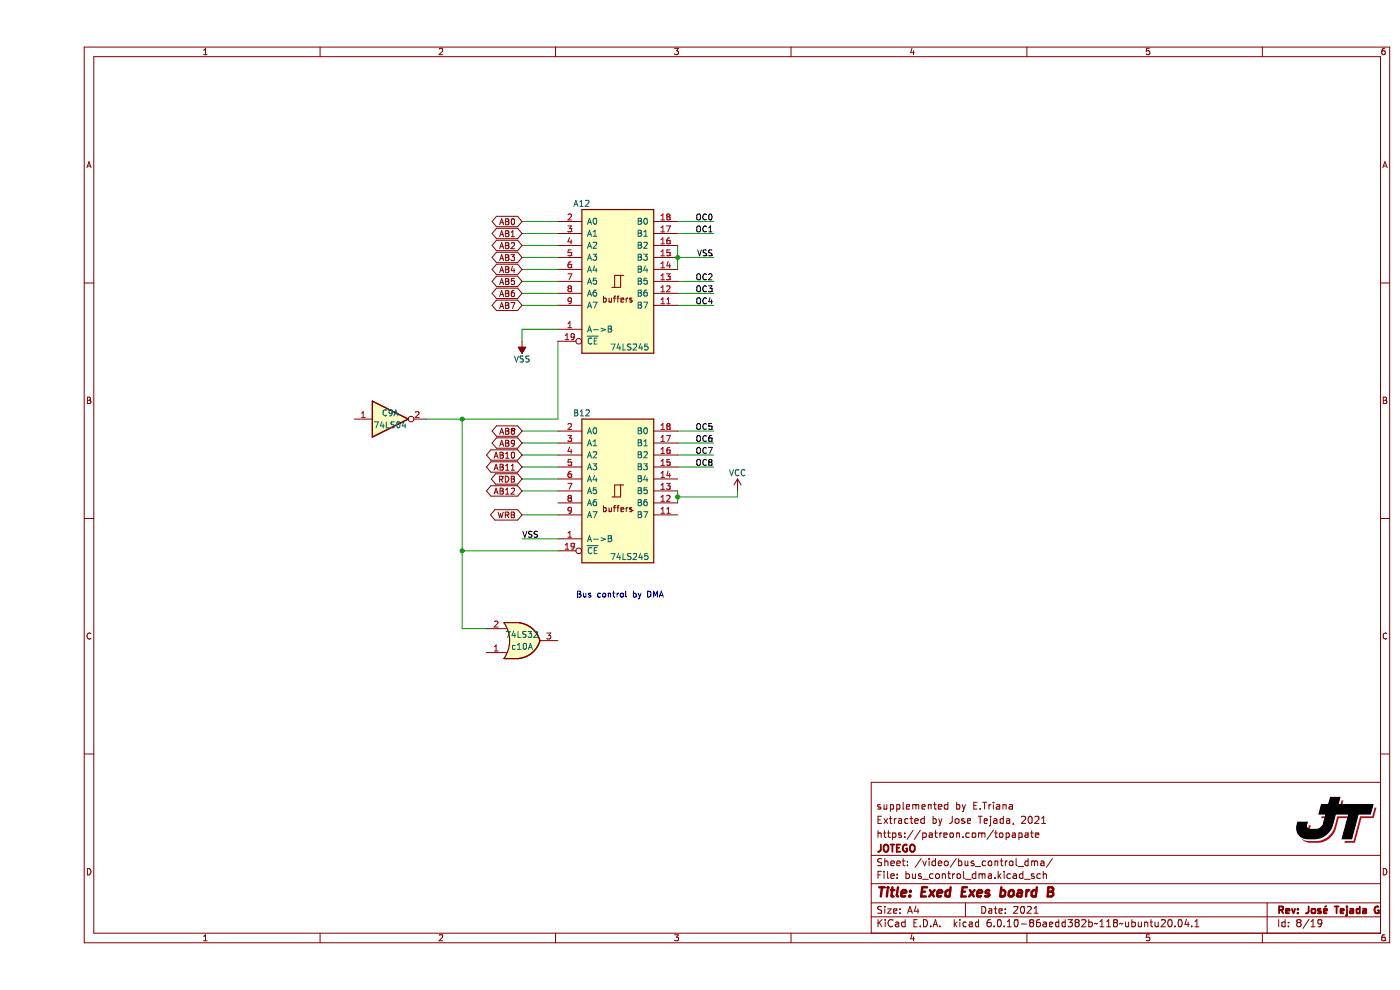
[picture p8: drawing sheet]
(kicad_sch (version 20211123) (generator eeschema)

 (paper "A4")

 (title_block
  (title "Exed Exes board B")
  (date "2021")
  (rev "José Tejada G")
  (company "JOTEGO")
  (comment 1 "https://patreon.com/topapate")
  (comment 2 "Extracted by Jose Tejada, 2021")
  (comment 3 "supplemented by E.Triana"))

 (lib_symbols
  (symbol "jt74:74LS04" (pin_names (offset 1.016)) (in_bom yes) (on_board yes)
   (property "Reference" "U" (id 0) (at 0 1.27 0) (effects (font (size 1.27 1.27))))
   (property "Value" "74LS04" (id 1) (at 0 -1.27 0) (effects (font (size 1.27 1.27))))
   (property "Footprint" "" (id 2) (at 0 0 0) (effects (font (size 1.27 1.27)) hide))
   (property "Datasheet" "http://www.ti.com/lit/gpn/sn74LS04" (id 3) (at 0 0 0) (effects (font (size 1.27 1.27)) hide))
   (property "ki_locked" "" (id 4) (at 0 0 0) (effects (font (size 1.27 1.27))))
   (symbol "74LS04_1_0"
    (polyline (pts (xy -3.81 3.81) (xy -3.81 -3.81) (xy 3.81 0) (xy -3.81 3.81)) (stroke (width 0.254) (type default) (color 0 0 0 0)) (fill (type background)))
    (pin input line (at -7.62 0 0) (length 3.81) (name "~" (effects (font (size 1.27 1.27)))) (number "1" (effects (font (size 1.27 1.27)))))
    (pin output inverted (at 7.62 0 180) (length 3.81) (name "~" (effects (font (size 1.27 1.27)))) (number "2" (effects (font (size 1.27 1.27))))))
   (symbol "74LS04_2_0"
    (polyline (pts (xy -3.81 3.81) (xy -3.81 -3.81) (xy 3.81 0) (xy -3.81 3.81)) (stroke (width 0.254) (type default) (color 0 0 0 0)) (fill (type background)))
    (pin input line (at -7.62 0 0) (length 3.81) (name "~" (effects (font (size 1.27 1.27)))) (number "3" (effects (font (size 1.27 1.27)))))
    (pin output inverted (at 7.62 0 180) (length 3.81) (name "~" (effects (font (size 1.27 1.27)))) (number "4" (effects (font (size 1.27 1.27))))))
   (symbol "74LS04_3_0"
    (polyline (pts (xy -3.81 3.81) (xy -3.81 -3.81) (xy 3.81 0) (xy -3.81 3.81)) (stroke (width 0.254) (type default) (color 0 0 0 0)) (fill (type background)))
    (pin input line (at -7.62 0 0) (length 3.81) (name "~" (effects (font (size 1.27 1.27)))) (number "5" (effects (font (size 1.27 1.27)))))
    (pin output inverted (at 7.62 0 180) (length 3.81) (name "~" (effects (font (size 1.27 1.27)))) (number "6" (effects (font (size 1.27 1.27))))))
   (symbol "74LS04_4_0"
    (polyline (pts (xy -3.81 3.81) (xy -3.81 -3.81) (xy 3.81 0) (xy -3.81 3.81)) (stroke (width 0.254) (type default) (color 0 0 0 0)) (fill (type background)))
    (pin output inverted (at 7.62 0 180) (length 3.81) (name "~" (effects (font (size 1.27 1.27)))) (number "8" (effects (font (size 1.27 1.27)))))
    (pin input line (at -7.62 0 0) (length 3.81) (name "~" (effects (font (size 1.27 1.27)))) (number "9" (effects (font (size 1.27 1.27))))))
   (symbol "74LS04_5_0"
    (polyline (pts (xy -3.81 3.81) (xy -3.81 -3.81) (xy 3.81 0) (xy -3.81 3.81)) (stroke (width 0.254) (type default) (color 0 0 0 0)) (fill (type background)))
    (pin output inverted (at 7.62 0 180) (length 3.81) (name "~" (effects (font (size 1.27 1.27)))) (number "10" (effects (font (size 1.27 1.27)))))
    (pin input line (at -7.62 0 0) (length 3.81) (name "~" (effects (font (size 1.27 1.27)))) (number "11" (effects (font (size 1.27 1.27))))))
   (symbol "74LS04_6_0"
    (polyline (pts (xy -3.81 3.81) (xy -3.81 -3.81) (xy 3.81 0) (xy -3.81 3.81)) (stroke (width 0.254) (type default) (color 0 0 0 0)) (fill (type background)))
    (pin output inverted (at 7.62 0 180) (length 3.81) (name "~" (effects (font (size 1.27 1.27)))) (number "12" (effects (font (size 1.27 1.27)))))
    (pin input line (at -7.62 0 0) (length 3.81) (name "~" (effects (font (size 1.27 1.27)))) (number "13" (effects (font (size 1.27 1.27))))))
   (symbol "74LS04_7_0"
    (pin power_in line (at 0 7.62 270) (length 5.08) hide (name "VCC" (effects (font (size 1.27 1.27)))) (number "14" (effects (font (size 1.27 1.27)))))
    (pin power_in line (at 0 -7.62 90) (length 5.08) hide (name "VSS" (effects (font (size 1.27 1.27)))) (number "7" (effects (font (size 1.27 1.27))))))
   (symbol "74LS04_7_1"
    (rectangle (start -5.08 7.62) (end 5.08 -7.62) (stroke (width 0.254) (type default) (color 0 0 0 0)) (fill (type background)))))
  (symbol "jt74:74LS245" (pin_names (offset 1.016)) (in_bom yes) (on_board yes)
   (property "Reference" "U" (id 0) (at -7.62 16.51 0) (effects (font (size 1.27 1.27))))
   (property "Value" "74LS245" (id 1) (at 2.54 -13.97 0) (effects (font (size 1.27 1.27))))
   (property "Footprint" "" (id 2) (at 0 0 0) (effects (font (size 1.27 1.27)) hide))
   (property "Datasheet" "http://www.ti.com/lit/gpn/sn74LS245" (id 3) (at 0 0 0) (effects (font (size 1.27 1.27)) hide))
   (property "ki_locked" "" (id 4) (at 0 0 0) (effects (font (size 1.27 1.27))))
   (symbol "74LS245_0_0"
    (text "buffers" (at 0 -3.81 0) (effects (font (size 1.27 1.27)))))
   (symbol "74LS245_1_0"
    (polyline (pts (xy -0.635 -1.27) (xy -0.635 1.27) (xy 0.635 1.27)) (stroke (width 0) (type default) (color 0 0 0 0)) (fill (type none)))
    (polyline (pts (xy -1.27 -1.27) (xy 0.635 -1.27) (xy 0.635 1.27) (xy 1.27 1.27)) (stroke (width 0) (type default) (color 0 0 0 0)) (fill (type none)))
    (pin input line (at -12.7 -10.16 0) (length 5.08) (name "A->B" (effects (font (size 1.27 1.27)))) (number "1" (effects (font (size 1.27 1.27)))))
    (pin tri_state line (at 12.7 -5.08 180) (length 5.08) (name "B7" (effects (font (size 1.27 1.27)))) (number "11" (effects (font (size 1.27 1.27)))))
    (pin tri_state line (at 12.7 -2.54 180) (length 5.08) (name "B6" (effects (font (size 1.27 1.27)))) (number "12" (effects (font (size 1.27 1.27)))))
    (pin tri_state line (at 12.7 0 180) (length 5.08) (name "B5" (effects (font (size 1.27 1.27)))) (number "13" (effects (font (size 1.27 1.27)))))
    (pin tri_state line (at 12.7 2.54 180) (length 5.08) (name "B4" (effects (font (size 1.27 1.27)))) (number "14" (effects (font (size 1.27 1.27)))))
    (pin tri_state line (at 12.7 5.08 180) (length 5.08) (name "B3" (effects (font (size 1.27 1.27)))) (number "15" (effects (font (size 1.27 1.27)))))
    (pin tri_state line (at 12.7 7.62 180) (length 5.08) (name "B2" (effects (font (size 1.27 1.27)))) (number "16" (effects (font (size 1.27 1.27)))))
    (pin tri_state line (at 12.7 10.16 180) (length 5.08) (name "B1" (effects (font (size 1.27 1.27)))) (number "17" (effects (font (size 1.27 1.27)))))
    (pin tri_state line (at 12.7 12.7 180) (length 5.08) (name "B0" (effects (font (size 1.27 1.27)))) (number "18" (effects (font (size 1.27 1.27)))))
    (pin input inverted (at -12.7 -12.7 0) (length 5.08) (name "~{CE}" (effects (font (size 1.27 1.27)))) (number "19" (effects (font (size 1.27 1.27)))))
    (pin tri_state line (at -12.7 12.7 0) (length 5.08) (name "A0" (effects (font (size 1.27 1.27)))) (number "2" (effects (font (size 1.27 1.27)))))
    (pin tri_state line (at -12.7 10.16 0) (length 5.08) (name "A1" (effects (font (size 1.27 1.27)))) (number "3" (effects (font (size 1.27 1.27)))))
    (pin tri_state line (at -12.7 7.62 0) (length 5.08) (name "A2" (effects (font (size 1.27 1.27)))) (number "4" (effects (font (size 1.27 1.27)))))
    (pin tri_state line (at -12.7 5.08 0) (length 5.08) (name "A3" (effects (font (size 1.27 1.27)))) (number "5" (effects (font (size 1.27 1.27)))))
    (pin tri_state line (at -12.7 2.54 0) (length 5.08) (name "A4" (effects (font (size 1.27 1.27)))) (number "6" (effects (font (size 1.27 1.27)))))
    (pin tri_state line (at -12.7 0 0) (length 5.08) (name "A5" (effects (font (size 1.27 1.27)))) (number "7" (effects (font (size 1.27 1.27)))))
    (pin tri_state line (at -12.7 -2.54 0) (length 5.08) (name "A6" (effects (font (size 1.27 1.27)))) (number "8" (effects (font (size 1.27 1.27)))))
    (pin tri_state line (at -12.7 -5.08 0) (length 5.08) (name "A7" (effects (font (size 1.27 1.27)))) (number "9" (effects (font (size 1.27 1.27))))))
   (symbol "74LS245_1_1"
    (rectangle (start -7.62 15.24) (end 7.62 -15.24) (stroke (width 0.254) (type default) (color 0 0 0 0)) (fill (type background)))))
  (symbol "jt74:74LS32" (pin_names (offset 1.016)) (in_bom yes) (on_board yes)
   (property "Reference" "U" (id 0) (at 0 1.27 0) (effects (font (size 1.27 1.27))))
   (property "Value" "74LS32" (id 1) (at 0 -1.27 0) (effects (font (size 1.27 1.27))))
   (property "Footprint" "" (id 2) (at 0 0 0) (effects (font (size 1.27 1.27)) hide))
   (property "Datasheet" "http://www.ti.com/lit/gpn/sn74LS32" (id 3) (at 0 0 0) (effects (font (size 1.27 1.27)) hide))
   (property "ki_locked" "" (id 4) (at 0 0 0) (effects (font (size 1.27 1.27))))
   (symbol "74LS32_1_1"
    (arc (start -3.81 -3.81) (mid -2.589 0) (end -3.81 3.81) (stroke (width 0.254) (type default) (color 0 0 0 0)) (fill (type none)))
    (arc (start -0.6096 -3.81) (mid 2.1842 -2.5851) (end 3.81 0) (stroke (width 0.254) (type default) (color 0 0 0 0)) (fill (type background)))
    (polyline (pts (xy -3.81 -3.81) (xy -0.635 -3.81)) (stroke (width 0.254) (type default) (color 0 0 0 0)) (fill (type background)))
    (polyline (pts (xy -3.81 3.81) (xy -0.635 3.81)) (stroke (width 0.254) (type default) (color 0 0 0 0)) (fill (type background)))
    (polyline (pts (xy -0.635 3.81) (xy -3.81 3.81) (xy -3.81 3.81) (xy -3.556 3.4036) (xy -3.0226 2.2606) (xy -2.6924 1.0414) (xy -2.6162 -0.254) (xy -2.7686 -1.4986) (xy -3.175 -2.7178) (xy -3.81 -3.81) (xy -3.81 -3.81) (xy -0.635 -3.81)) (stroke (width -25.4) (type default) (color 0 0 0 0)) (fill (type background)))
    (arc (start 3.81 0) (mid 2.1915 2.5936) (end -0.6096 3.81) (stroke (width 0.254) (type default) (color 0 0 0 0)) (fill (type background)))
    (pin input line (at -7.62 2.54 0) (length 4.318) (name "~" (effects (font (size 1.27 1.27)))) (number "1" (effects (font (size 1.27 1.27)))))
    (pin input line (at -7.62 -2.54 0) (length 4.318) (name "~" (effects (font (size 1.27 1.27)))) (number "2" (effects (font (size 1.27 1.27)))))
    (pin output line (at 7.62 0 180) (length 3.81) (name "~" (effects (font (size 1.27 1.27)))) (number "3" (effects (font (size 1.27 1.27))))))
   (symbol "74LS32_1_2"
    (arc (start 0 -3.81) (mid 3.81 0) (end 0 3.81) (stroke (width 0.254) (type default) (color 0 0 0 0)) (fill (type background)))
    (polyline (pts (xy 0 3.81) (xy -3.81 3.81) (xy -3.81 -3.81) (xy 0 -3.81)) (stroke (width 0.254) (type default) (color 0 0 0 0)) (fill (type background)))
    (pin input inverted (at -7.62 2.54 0) (length 3.81) (name "~" (effects (font (size 1.27 1.27)))) (number "1" (effects (font (size 1.27 1.27)))))
    (pin input inverted (at -7.62 -2.54 0) (length 3.81) (name "~" (effects (font (size 1.27 1.27)))) (number "2" (effects (font (size 1.27 1.27)))))
    (pin output inverted (at 7.62 0 180) (length 3.81) (name "~" (effects (font (size 1.27 1.27)))) (number "3" (effects (font (size 1.27 1.27))))))
   (symbol "74LS32_2_1"
    (arc (start -3.81 -3.81) (mid -2.589 0) (end -3.81 3.81) (stroke (width 0.254) (type default) (color 0 0 0 0)) (fill (type none)))
    (arc (start -0.6096 -3.81) (mid 2.1842 -2.5851) (end 3.81 0) (stroke (width 0.254) (type default) (color 0 0 0 0)) (fill (type background)))
    (polyline (pts (xy -3.81 -3.81) (xy -0.635 -3.81)) (stroke (width 0.254) (type default) (color 0 0 0 0)) (fill (type background)))
    (polyline (pts (xy -3.81 3.81) (xy -0.635 3.81)) (stroke (width 0.254) (type default) (color 0 0 0 0)) (fill (type background)))
    (polyline (pts (xy -0.635 3.81) (xy -3.81 3.81) (xy -3.81 3.81) (xy -3.556 3.4036) (xy -3.0226 2.2606) (xy -2.6924 1.0414) (xy -2.6162 -0.254) (xy -2.7686 -1.4986) (xy -3.175 -2.7178) (xy -3.81 -3.81) (xy -3.81 -3.81) (xy -0.635 -3.81)) (stroke (width -25.4) (type default) (color 0 0 0 0)) (fill (type background)))
    (arc (start 3.81 0) (mid 2.1915 2.5936) (end -0.6096 3.81) (stroke (width 0.254) (type default) (color 0 0 0 0)) (fill (type background)))
    (pin input line (at -7.62 2.54 0) (length 4.318) (name "~" (effects (font (size 1.27 1.27)))) (number "4" (effects (font (size 1.27 1.27)))))
    (pin input line (at -7.62 -2.54 0) (length 4.318) (name "~" (effects (font (size 1.27 1.27)))) (number "5" (effects (font (size 1.27 1.27)))))
    (pin output line (at 7.62 0 180) (length 3.81) (name "~" (effects (font (size 1.27 1.27)))) (number "6" (effects (font (size 1.27 1.27))))))
   (symbol "74LS32_2_2"
    (arc (start 0 -3.81) (mid 3.81 0) (end 0 3.81) (stroke (width 0.254) (type default) (color 0 0 0 0)) (fill (type background)))
    (polyline (pts (xy 0 3.81) (xy -3.81 3.81) (xy -3.81 -3.81) (xy 0 -3.81)) (stroke (width 0.254) (type default) (color 0 0 0 0)) (fill (type background)))
    (pin input inverted (at -7.62 2.54 0) (length 3.81) (name "~" (effects (font (size 1.27 1.27)))) (number "4" (effects (font (size 1.27 1.27)))))
    (pin input inverted (at -7.62 -2.54 0) (length 3.81) (name "~" (effects (font (size 1.27 1.27)))) (number "5" (effects (font (size 1.27 1.27)))))
    (pin output inverted (at 7.62 0 180) (length 3.81) (name "~" (effects (font (size 1.27 1.27)))) (number "6" (effects (font (size 1.27 1.27))))))
   (symbol "74LS32_3_1"
    (arc (start -3.81 -3.81) (mid -2.589 0) (end -3.81 3.81) (stroke (width 0.254) (type default) (color 0 0 0 0)) (fill (type none)))
    (arc (start -0.6096 -3.81) (mid 2.1842 -2.5851) (end 3.81 0) (stroke (width 0.254) (type default) (color 0 0 0 0)) (fill (type background)))
    (polyline (pts (xy -3.81 -3.81) (xy -0.635 -3.81)) (stroke (width 0.254) (type default) (color 0 0 0 0)) (fill (type background)))
    (polyline (pts (xy -3.81 3.81) (xy -0.635 3.81)) (stroke (width 0.254) (type default) (color 0 0 0 0)) (fill (type background)))
    (polyline (pts (xy -0.635 3.81) (xy -3.81 3.81) (xy -3.81 3.81) (xy -3.556 3.4036) (xy -3.0226 2.2606) (xy -2.6924 1.0414) (xy -2.6162 -0.254) (xy -2.7686 -1.4986) (xy -3.175 -2.7178) (xy -3.81 -3.81) (xy -3.81 -3.81) (xy -0.635 -3.81)) (stroke (width -25.4) (type default) (color 0 0 0 0)) (fill (type background)))
    (arc (start 3.81 0) (mid 2.1915 2.5936) (end -0.6096 3.81) (stroke (width 0.254) (type default) (color 0 0 0 0)) (fill (type background)))
    (pin input line (at -7.62 -2.54 0) (length 4.318) (name "~" (effects (font (size 1.27 1.27)))) (number "10" (effects (font (size 1.27 1.27)))))
    (pin output line (at 7.62 0 180) (length 3.81) (name "~" (effects (font (size 1.27 1.27)))) (number "8" (effects (font (size 1.27 1.27)))))
    (pin input line (at -7.62 2.54 0) (length 4.318) (name "~" (effects (font (size 1.27 1.27)))) (number "9" (effects (font (size 1.27 1.27))))))
   (symbol "74LS32_3_2"
    (arc (start 0 -3.81) (mid 3.81 0) (end 0 3.81) (stroke (width 0.254) (type default) (color 0 0 0 0)) (fill (type background)))
    (polyline (pts (xy 0 3.81) (xy -3.81 3.81) (xy -3.81 -3.81) (xy 0 -3.81)) (stroke (width 0.254) (type default) (color 0 0 0 0)) (fill (type background)))
    (pin input inverted (at -7.62 -2.54 0) (length 3.81) (name "~" (effects (font (size 1.27 1.27)))) (number "10" (effects (font (size 1.27 1.27)))))
    (pin output inverted (at 7.62 0 180) (length 3.81) (name "~" (effects (font (size 1.27 1.27)))) (number "8" (effects (font (size 1.27 1.27)))))
    (pin input inverted (at -7.62 2.54 0) (length 3.81) (name "~" (effects (font (size 1.27 1.27)))) (number "9" (effects (font (size 1.27 1.27))))))
   (symbol "74LS32_4_1"
    (arc (start -3.81 -3.81) (mid -2.589 0) (end -3.81 3.81) (stroke (width 0.254) (type default) (color 0 0 0 0)) (fill (type none)))
    (arc (start -0.6096 -3.81) (mid 2.1842 -2.5851) (end 3.81 0) (stroke (width 0.254) (type default) (color 0 0 0 0)) (fill (type background)))
    (polyline (pts (xy -3.81 -3.81) (xy -0.635 -3.81)) (stroke (width 0.254) (type default) (color 0 0 0 0)) (fill (type background)))
    (polyline (pts (xy -3.81 3.81) (xy -0.635 3.81)) (stroke (width 0.254) (type default) (color 0 0 0 0)) (fill (type background)))
    (polyline (pts (xy -0.635 3.81) (xy -3.81 3.81) (xy -3.81 3.81) (xy -3.556 3.4036) (xy -3.0226 2.2606) (xy -2.6924 1.0414) (xy -2.6162 -0.254) (xy -2.7686 -1.4986) (xy -3.175 -2.7178) (xy -3.81 -3.81) (xy -3.81 -3.81) (xy -0.635 -3.81)) (stroke (width -25.4) (type default) (color 0 0 0 0)) (fill (type background)))
    (arc (start 3.81 0) (mid 2.1915 2.5936) (end -0.6096 3.81) (stroke (width 0.254) (type default) (color 0 0 0 0)) (fill (type background)))
    (pin output line (at 7.62 0 180) (length 3.81) (name "~" (effects (font (size 1.27 1.27)))) (number "11" (effects (font (size 1.27 1.27)))))
    (pin input line (at -7.62 2.54 0) (length 4.318) (name "~" (effects (font (size 1.27 1.27)))) (number "12" (effects (font (size 1.27 1.27)))))
    (pin input line (at -7.62 -2.54 0) (length 4.318) (name "~" (effects (font (size 1.27 1.27)))) (number "13" (effects (font (size 1.27 1.27))))))
   (symbol "74LS32_4_2"
    (arc (start 0 -3.81) (mid 3.81 0) (end 0 3.81) (stroke (width 0.254) (type default) (color 0 0 0 0)) (fill (type background)))
    (polyline (pts (xy 0 3.81) (xy -3.81 3.81) (xy -3.81 -3.81) (xy 0 -3.81)) (stroke (width 0.254) (type default) (color 0 0 0 0)) (fill (type background)))
    (pin output inverted (at 7.62 0 180) (length 3.81) (name "~" (effects (font (size 1.27 1.27)))) (number "11" (effects (font (size 1.27 1.27)))))
    (pin input inverted (at -7.62 2.54 0) (length 3.81) (name "~" (effects (font (size 1.27 1.27)))) (number "12" (effects (font (size 1.27 1.27)))))
    (pin input inverted (at -7.62 -2.54 0) (length 3.81) (name "~" (effects (font (size 1.27 1.27)))) (number "13" (effects (font (size 1.27 1.27))))))
   (symbol "74LS32_5_0"
    (pin power_in line (at 0 7.62 270) (length 5.08) hide (name "VCC" (effects (font (size 1.27 1.27)))) (number "14" (effects (font (size 1.27 1.27)))))
    (pin power_in line (at 0 -7.62 90) (length 5.08) hide (name "VSS" (effects (font (size 1.27 1.27)))) (number "7" (effects (font (size 1.27 1.27))))))
   (symbol "74LS32_5_1"
    (rectangle (start -5.08 7.62) (end 5.08 -7.62) (stroke (width 0.254) (type default) (color 0 0 0 0)) (fill (type background)))))
  (symbol "power:VCC" (power) (pin_names (offset 0)) (in_bom yes) (on_board yes)
   (property "Reference" "#PWR" (id 0) (at 0 -3.81 0) (effects (font (size 1.27 1.27)) hide))
   (property "Value" "VCC" (id 1) (at 0 3.81 0) (effects (font (size 1.27 1.27))))
   (property "Footprint" "" (id 2) (at 0 0 0) (effects (font (size 1.27 1.27)) hide))
   (property "Datasheet" "" (id 3) (at 0 0 0) (effects (font (size 1.27 1.27)) hide))
   (symbol "VCC_0_1"
    (polyline (pts (xy -0.762 1.27) (xy 0 2.54)) (stroke (width 0) (type default) (color 0 0 0 0)) (fill (type none)))
    (polyline (pts (xy 0 0) (xy 0 2.54)) (stroke (width 0) (type default) (color 0 0 0 0)) (fill (type none)))
    (polyline (pts (xy 0 2.54) (xy 0.762 1.27)) (stroke (width 0) (type default) (color 0 0 0 0)) (fill (type none))))
   (symbol "VCC_1_1"
    (pin power_in line (at 0 0 90) (length 0) hide (name "VCC" (effects (font (size 1.27 1.27)))) (number "1" (effects (font (size 1.27 1.27)))))))
  (symbol "power:VSS" (power) (pin_names (offset 0)) (in_bom yes) (on_board yes)
   (property "Reference" "#PWR" (id 0) (at 0 -3.81 0) (effects (font (size 1.27 1.27)) hide))
   (property "Value" "VSS" (id 1) (at 0 3.81 0) (effects (font (size 1.27 1.27))))
   (property "Footprint" "" (id 2) (at 0 0 0) (effects (font (size 1.27 1.27)) hide))
   (property "Datasheet" "" (id 3) (at 0 0 0) (effects (font (size 1.27 1.27)) hide))
   (symbol "VSS_0_1"
    (polyline (pts (xy 0 0) (xy 0 2.54)) (stroke (width 0) (type default) (color 0 0 0 0)) (fill (type none)))
    (polyline (pts (xy 0.762 1.27) (xy -0.762 1.27) (xy 0 2.54) (xy 0.762 1.27)) (stroke (width 0) (type default) (color 0 0 0 0)) (fill (type outline))))
   (symbol "VSS_1_1"
    (pin power_in line (at 0 0 90) (length 0) hide (name "VSS" (effects (font (size 1.27 1.27)))) (number "1" (effects (font (size 1.27 1.27))))))))

 (junction (at 90.17 116.84) (diameter 0) (color 0 0 0 0))
 (junction (at 90.17 88.9) (diameter 0) (color 0 0 0 0))
 (junction (at 135.89 105.41) (diameter 0) (color 0 0 0 0))
 (junction (at 135.89 54.61) (diameter 0) (color 0 0 0 0))

 (wire (pts (xy 102.87 52.07) (xy 110.49 52.07)) (stroke (width 0) (type default) (color 0 0 0 0)))
 (wire (pts (xy 102.87 96.52) (xy 110.49 96.52)) (stroke (width 0) (type default) (color 0 0 0 0)))
 (wire (pts (xy 148.59 104.14) (xy 148.59 105.41)) (stroke (width 0) (type default) (color 0 0 0 0)))
 (wire (pts (xy 82.55 88.9) (xy 90.17 88.9)) (stroke (width 0) (type default) (color 0 0 0 0)))
 (wire (pts (xy 102.87 49.53) (xy 110.49 49.53)) (stroke (width 0) (type default) (color 0 0 0 0)))
 (wire (pts (xy 135.89 54.61) (xy 143.51 54.61)) (stroke (width 0) (type default) (color 0 0 0 0)))
 (wire (pts (xy 110.49 72.39) (xy 110.49 88.9)) (stroke (width 0) (type default) (color 0 0 0 0)))
 (wire (pts (xy 135.89 62.23) (xy 143.51 62.23)) (stroke (width 0) (type default) (color 0 0 0 0)))
 (wire (pts (xy 135.89 49.53) (xy 143.51 49.53)) (stroke (width 0) (type default) (color 0 0 0 0)))
 (wire (pts (xy 135.89 46.99) (xy 143.51 46.99)) (stroke (width 0) (type default) (color 0 0 0 0)))
 (wire (pts (xy 135.89 93.98) (xy 143.51 93.98)) (stroke (width 0) (type default) (color 0 0 0 0)))
 (wire (pts (xy 135.89 52.07) (xy 135.89 54.61)) (stroke (width 0) (type default) (color 0 0 0 0)))
 (wire (pts (xy 102.87 59.69) (xy 110.49 59.69)) (stroke (width 0) (type default) (color 0 0 0 0)))
 (wire (pts (xy 102.87 114.3) (xy 110.49 114.3)) (stroke (width 0) (type default) (color 0 0 0 0)))
 (wire (pts (xy 135.89 104.14) (xy 135.89 105.41)) (stroke (width 0) (type default) (color 0 0 0 0)))
 (wire (pts (xy 90.17 116.84) (xy 90.17 133.35)) (stroke (width 0) (type default) (color 0 0 0 0)))
 (wire (pts (xy 135.89 54.61) (xy 135.89 57.15)) (stroke (width 0) (type default) (color 0 0 0 0)))
 (wire (pts (xy 102.87 69.85) (xy 110.49 69.85)) (stroke (width 0) (type default) (color 0 0 0 0)))
 (wire (pts (xy 135.89 105.41) (xy 148.59 105.41)) (stroke (width 0) (type default) (color 0 0 0 0)))
 (wire (pts (xy 135.89 105.41) (xy 135.89 106.68)) (stroke (width 0) (type default) (color 0 0 0 0)))
 (wire (pts (xy 90.17 116.84) (xy 110.49 116.84)) (stroke (width 0) (type default) (color 0 0 0 0)))
 (wire (pts (xy 102.87 104.14) (xy 110.49 104.14)) (stroke (width 0) (type default) (color 0 0 0 0)))
 (wire (pts (xy 90.17 133.35) (xy 95.25 133.35)) (stroke (width 0) (type default) (color 0 0 0 0)))
 (wire (pts (xy 102.87 91.44) (xy 110.49 91.44)) (stroke (width 0) (type default) (color 0 0 0 0)))
 (wire (pts (xy 135.89 64.77) (xy 143.51 64.77)) (stroke (width 0) (type default) (color 0 0 0 0)))
 (wire (pts (xy 135.89 91.44) (xy 143.51 91.44)) (stroke (width 0) (type default) (color 0 0 0 0)))
 (wire (pts (xy 102.87 99.06) (xy 110.49 99.06)) (stroke (width 0) (type default) (color 0 0 0 0)))
 (wire (pts (xy 102.87 54.61) (xy 110.49 54.61)) (stroke (width 0) (type default) (color 0 0 0 0)))
 (wire (pts (xy 102.87 46.99) (xy 110.49 46.99)) (stroke (width 0) (type default) (color 0 0 0 0)))
 (wire (pts (xy 110.49 88.9) (xy 90.17 88.9)) (stroke (width 0) (type default) (color 0 0 0 0)))
 (wire (pts (xy 135.89 99.06) (xy 143.51 99.06)) (stroke (width 0) (type default) (color 0 0 0 0)))
 (wire (pts (xy 102.87 64.77) (xy 110.49 64.77)) (stroke (width 0) (type default) (color 0 0 0 0)))
 (wire (pts (xy 102.87 101.6) (xy 110.49 101.6)) (stroke (width 0) (type default) (color 0 0 0 0)))
 (wire (pts (xy 102.87 109.22) (xy 110.49 109.22)) (stroke (width 0) (type default) (color 0 0 0 0)))
 (wire (pts (xy 102.87 69.85) (xy 102.87 72.39)) (stroke (width 0) (type default) (color 0 0 0 0)))
 (wire (pts (xy 102.87 93.98) (xy 110.49 93.98)) (stroke (width 0) (type default) (color 0 0 0 0)))
 (wire (pts (xy 135.89 59.69) (xy 143.51 59.69)) (stroke (width 0) (type default) (color 0 0 0 0)))
 (wire (pts (xy 90.17 88.9) (xy 90.17 116.84)) (stroke (width 0) (type default) (color 0 0 0 0)))
 (wire (pts (xy 102.87 62.23) (xy 110.49 62.23)) (stroke (width 0) (type default) (color 0 0 0 0)))
 (wire (pts (xy 102.87 57.15) (xy 110.49 57.15)) (stroke (width 0) (type default) (color 0 0 0 0)))
 (wire (pts (xy 135.89 96.52) (xy 143.51 96.52)) (stroke (width 0) (type default) (color 0 0 0 0)))

 (image (at 275.59 173.99) (scale 0.290611)
  (data))

 (text "Bus control by DMA" (at 114.3 127 0) (effects (font (size 1.2446 1.2446)) (justify left bottom)))

 (label "VSS" (at 102.87 114.3 0) (effects (font (size 1.2446 1.2446)) (justify left bottom)))
 (label "OC8" (at 143.51 99.06 180) (effects (font (size 1.2446 1.2446)) (justify right bottom)))
 (label "OC5" (at 143.51 91.44 180) (effects (font (size 1.2446 1.2446)) (justify right bottom)))
 (label "OC7" (at 143.51 96.52 180) (effects (font (size 1.2446 1.2446)) (justify right bottom)))
 (label "OC2" (at 143.51 59.69 180) (effects (font (size 1.2446 1.2446)) (justify right bottom)))
 (label "VSS" (at 143.51 54.61 180) (effects (font (size 1.2446 1.2446)) (justify right bottom)))
 (label "OC3" (at 143.51 62.23 180) (effects (font (size 1.2446 1.2446)) (justify right bottom)))
 (label "OC6" (at 143.51 93.98 180) (effects (font (size 1.2446 1.2446)) (justify right bottom)))
 (label "OC0" (at 143.51 46.99 180) (effects (font (size 1.2446 1.2446)) (justify right bottom)))
 (label "OC4" (at 143.51 64.77 180) (effects (font (size 1.2446 1.2446)) (justify right bottom)))
 (label "OC1" (at 143.51 49.53 180) (effects (font (size 1.2446 1.2446)) (justify right bottom)))

 (global_label "AB10" (shape bidirectional) (at 102.87 96.52 180) (fields_autoplaced) (effects (font (size 1.2446 1.2446)) (justify right))
  (property "Referencias entre hojas" "${INTERSHEET_REFS}" (id 0) (at 97.0956 96.4422 0) (effects (font (size 1.2446 1.2446)) (justify right) hide)))
 (global_label "AB9" (shape bidirectional) (at 102.87 93.98 180) (fields_autoplaced) (effects (font (size 1.2446 1.2446)) (justify right))
  (property "Referencias entre hojas" "${INTERSHEET_REFS}" (id 0) (at 97.0956 93.9022 0) (effects (font (size 1.2446 1.2446)) (justify right) hide)))
 (global_label "WRB" (shape bidirectional) (at 102.87 109.22 180) (fields_autoplaced) (effects (font (size 1.2446 1.2446)) (justify right))
  (property "Referencias entre hojas" "${INTERSHEET_REFS}" (id 0) (at 96.6807 109.1422 0) (effects (font (size 1.2446 1.2446)) (justify right) hide)))
 (global_label "AB2" (shape bidirectional) (at 102.87 52.07 180) (fields_autoplaced) (effects (font (size 1.2446 1.2446)) (justify right))
  (property "Referencias entre hojas" "${INTERSHEET_REFS}" (id 0) (at 97.0956 51.9922 0) (effects (font (size 1.2446 1.2446)) (justify right) hide)))
 (global_label "AB12" (shape bidirectional) (at 102.87 104.14 180) (fields_autoplaced) (effects (font (size 1.2446 1.2446)) (justify right))
  (property "Referencias entre hojas" "${INTERSHEET_REFS}" (id 0) (at 97.0956 104.0622 0) (effects (font (size 1.2446 1.2446)) (justify right) hide)))
 (global_label "AB0" (shape bidirectional) (at 102.87 46.99 180) (fields_autoplaced) (effects (font (size 1.2446 1.2446)) (justify right))
  (property "Referencias entre hojas" "${INTERSHEET_REFS}" (id 0) (at 97.0956 46.9122 0) (effects (font (size 1.2446 1.2446)) (justify right) hide)))
 (global_label "RDB" (shape bidirectional) (at 102.87 101.6 180) (fields_autoplaced) (effects (font (size 1.2446 1.2446)) (justify right))
  (property "Referencias entre hojas" "${INTERSHEET_REFS}" (id 0) (at 96.8585 101.5222 0) (effects (font (size 1.2446 1.2446)) (justify right) hide)))
 (global_label "AB6" (shape bidirectional) (at 102.87 62.23 180) (fields_autoplaced) (effects (font (size 1.2446 1.2446)) (justify right))
  (property "Referencias entre hojas" "${INTERSHEET_REFS}" (id 0) (at 97.0956 62.1522 0) (effects (font (size 1.2446 1.2446)) (justify right) hide)))
 (global_label "AB3" (shape bidirectional) (at 102.87 54.61 180) (fields_autoplaced) (effects (font (size 1.2446 1.2446)) (justify right))
  (property "Referencias entre hojas" "${INTERSHEET_REFS}" (id 0) (at 97.0956 54.5322 0) (effects (font (size 1.2446 1.2446)) (justify right) hide)))
 (global_label "AB8" (shape bidirectional) (at 102.87 91.44 180) (fields_autoplaced) (effects (font (size 1.2446 1.2446)) (justify right))
  (property "Referencias entre hojas" "${INTERSHEET_REFS}" (id 0) (at 97.0956 91.3622 0) (effects (font (size 1.2446 1.2446)) (justify right) hide)))
 (global_label "AB5" (shape bidirectional) (at 102.87 59.69 180) (fields_autoplaced) (effects (font (size 1.2446 1.2446)) (justify right))
  (property "Referencias entre hojas" "${INTERSHEET_REFS}" (id 0) (at 97.0956 59.6122 0) (effects (font (size 1.2446 1.2446)) (justify right) hide)))
 (global_label "AB4" (shape bidirectional) (at 102.87 57.15 180) (fields_autoplaced) (effects (font (size 1.2446 1.2446)) (justify right))
  (property "Referencias entre hojas" "${INTERSHEET_REFS}" (id 0) (at 97.0956 57.0722 0) (effects (font (size 1.2446 1.2446)) (justify right) hide)))
 (global_label "AB1" (shape bidirectional) (at 102.87 49.53 180) (fields_autoplaced) (effects (font (size 1.2446 1.2446)) (justify right))
  (property "Referencias entre hojas" "${INTERSHEET_REFS}" (id 0) (at 97.0956 49.4522 0) (effects (font (size 1.2446 1.2446)) (justify right) hide)))
 (global_label "AB11" (shape bidirectional) (at 102.87 99.06 180) (fields_autoplaced) (effects (font (size 1.2446 1.2446)) (justify right))
  (property "Referencias entre hojas" "${INTERSHEET_REFS}" (id 0) (at 97.0956 98.9822 0) (effects (font (size 1.2446 1.2446)) (justify right) hide)))
 (global_label "AB7" (shape bidirectional) (at 102.87 64.77 180) (fields_autoplaced) (effects (font (size 1.2446 1.2446)) (justify right))
  (property "Referencias entre hojas" "${INTERSHEET_REFS}" (id 0) (at 97.0956 64.6922 0) (effects (font (size 1.2446 1.2446)) (justify right) hide)))

 (symbol (lib_id "jt74:74LS245") (at 123.19 104.14 0) (unit 1) (in_bom yes) (on_board yes)
  (property "Reference" "B12" (id 0) (at 115.57 87.63 0))
  (property "Value" "74LS245" (id 1) (at 125.73 118.11 0))
  (property "Footprint" "" (id 2) (at 123.19 104.14 0) (effects (font (size 1.27 1.27)) hide))
  (property "Datasheet" "http://www.ti.com/lit/gpn/sn74LS245" (id 3) (at 123.19 104.14 0) (effects (font (size 1.27 1.27)) hide)) (pin "1") (pin "11") (pin "12") (pin "13") (pin "14") (pin "15") (pin "16") (pin "17") (pin "18") (pin "19") (pin "2") (pin "3") (pin "4") (pin "5") (pin "6") (pin "7") (pin "8") (pin "9"))

 (symbol (lib_id "jt74:74LS245") (at 123.19 59.69 0) (unit 1) (in_bom yes) (on_board yes)
  (property "Reference" "A12" (id 0) (at 115.57 43.18 0))
  (property "Value" "74LS245" (id 1) (at 125.73 73.66 0))
  (property "Footprint" "" (id 2) (at 123.19 59.69 0) (effects (font (size 1.27 1.27)) hide))
  (property "Datasheet" "http://www.ti.com/lit/gpn/sn74LS245" (id 3) (at 123.19 59.69 0) (effects (font (size 1.27 1.27)) hide)) (pin "1") (pin "11") (pin "12") (pin "13") (pin "14") (pin "15") (pin "16") (pin "17") (pin "18") (pin "19") (pin "2") (pin "3") (pin "4") (pin "5") (pin "6") (pin "7") (pin "8") (pin "9"))

 (symbol (lib_id "power:VCC") (at 148.59 104.14 0) (unit 1) (in_bom yes) (on_board yes)
  (property "Reference" "#PWR?" (id 0) (at 148.59 107.95 0) (effects (font (size 1.27 1.27)) hide))
  (property "Value" "VCC" (id 1) (at 148.59 100.33 0))
  (property "Footprint" "" (id 2) (at 148.59 104.14 0) (effects (font (size 1.27 1.27)) hide))
  (property "Datasheet" "" (id 3) (at 148.59 104.14 0) (effects (font (size 1.27 1.27)) hide)) (pin "1"))

 (symbol (lib_id "jt74:74LS04") (at 74.93 88.9 0) (unit 1) (in_bom yes) (on_board yes)
  (property "Reference" "C9" (id 0) (at 74.93 87.63 0))
  (property "Value" "74LS04" (id 1) (at 74.93 90.17 0))
  (property "Footprint" "" (id 2) (at 74.93 88.9 0) (effects (font (size 1.27 1.27)) hide))
  (property "Datasheet" "http://www.ti.com/lit/gpn/sn74LS04" (id 3) (at 74.93 88.9 0) (effects (font (size 1.27 1.27)) hide)) (pin "1") (pin "2") (pin "3") (pin "4") (pin "5") (pin "6") (pin "8") (pin "9") (pin "10") (pin "11") (pin "12") (pin "13") (pin "14") (pin "7"))

 (symbol (lib_id "jt74:74LS32") (at 102.87 135.89 0) (mirror x) (unit 1) (in_bom yes) (on_board yes)
  (property "Reference" "c10" (id 0) (at 102.87 137.16 0))
  (property "Value" "74LS32" (id 1) (at 102.87 134.62 0))
  (property "Footprint" "" (id 2) (at 102.87 135.89 0) (effects (font (size 1.27 1.27)) hide))
  (property "Datasheet" "http://www.ti.com/lit/gpn/sn74LS32" (id 3) (at 102.87 135.89 0) (effects (font (size 1.27 1.27)) hide)) (pin "1") (pin "2") (pin "3") (pin "4") (pin "5") (pin "6") (pin "10") (pin "8") (pin "9") (pin "11") (pin "12") (pin "13") (pin "14") (pin "7"))

 (symbol (lib_id "power:VSS") (at 102.87 72.39 180) (unit 1) (in_bom yes) (on_board yes)
  (property "Reference" "#PWR?" (id 0) (at 102.87 68.58 0) (effects (font (size 1.27 1.27)) hide))
  (property "Value" "VSS" (id 1) (at 102.87 76.2 0))
  (property "Footprint" "" (id 2) (at 102.87 72.39 0) (effects (font (size 1.27 1.27)) hide))
  (property "Datasheet" "" (id 3) (at 102.87 72.39 0) (effects (font (size 1.27 1.27)) hide)) (pin "1")))
